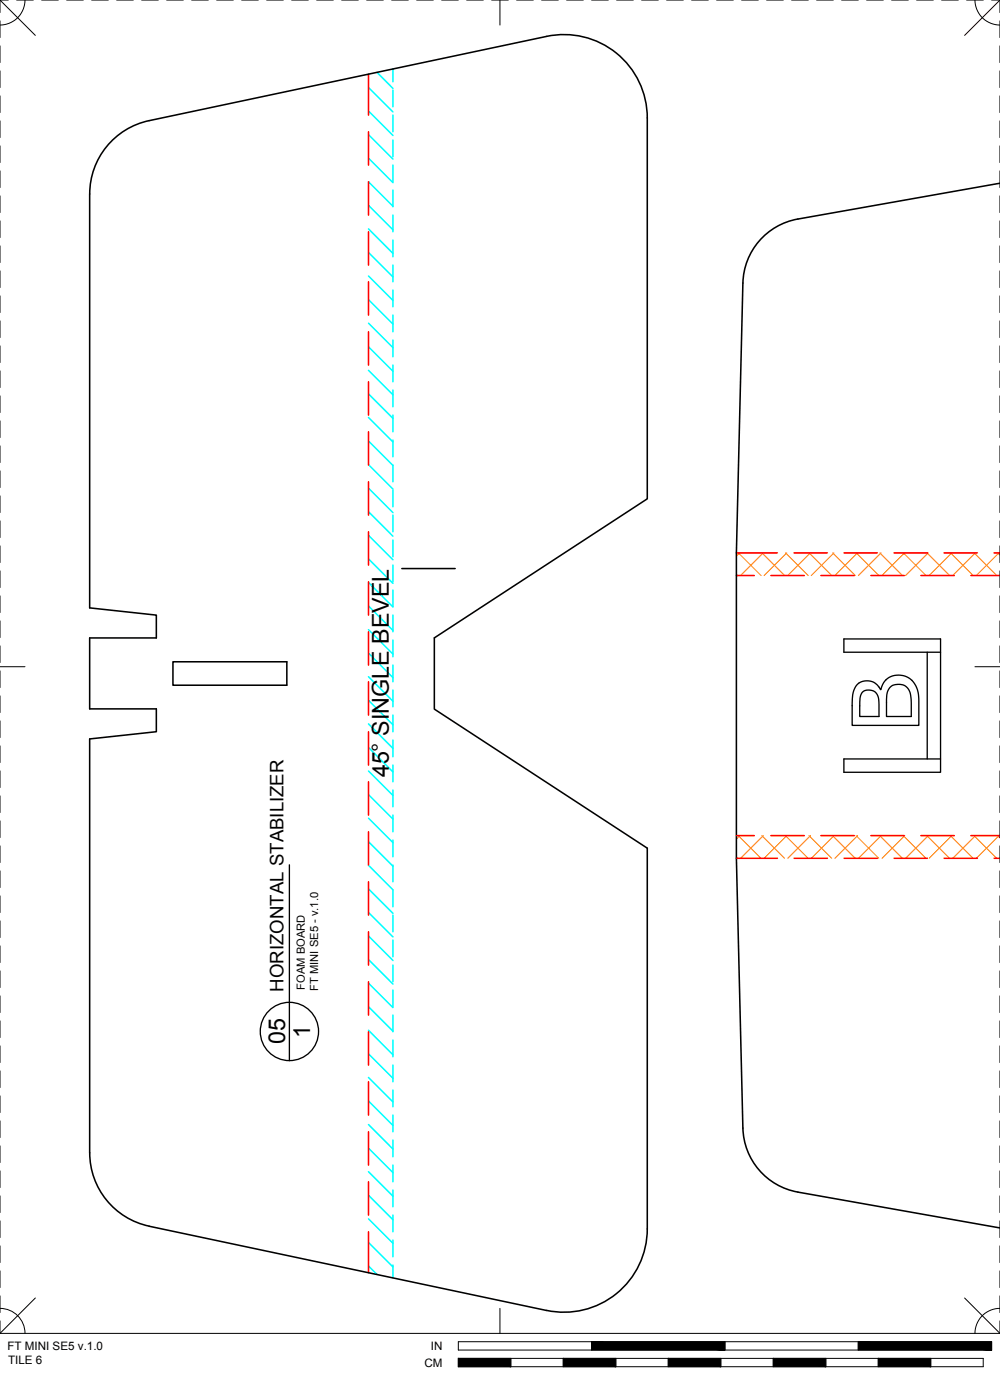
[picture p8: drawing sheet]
<svg xmlns="http://www.w3.org/2000/svg" width="190mm" height="267mm" viewBox="0 0 190 267" stroke-linecap="round" stroke-linejoin="round" font-family="sans-serif">
<!-- layer: 04 BEVEL -->
<g fill="none" stroke="#0ff" stroke-width=".3">
<path d="M70.2 16.7l4.7 4.6M71.8 13.8l3.1 3M74.9 13.1v2.5M74.9 17.2v3.1M70.2 39.1l4.7 4.7M70.2 34.6l4.7 4.7M70.2 30.1l4.7 4.7M70.2 25.6l4.7 4.7M70.2 21.2l4.7 4.6M74.9 21.9v3.2M74.9 26.7v3.2M74.9 31.5v3.1"/>
<path d="M74.9 36.2v3.2M70.2 57.1l4.7 4.6M70.2 52.6l4.7 4.6M70.2 48.1l4.7 4.7M70.2 43.6l4.7 4.7M74.9 41v3.2M74.9 45.7v3.2M74.9 50.5v3.2M74.9 55.3v3.1M70.2 79.5l4.7 4.7M70.2 75l4.7 4.7M70.2 70.5l4.7 4.7"/>
<path d="M70.2 66.1l4.7 4.6M70.2 61.6l4.7 4.6M74.9 60v3.2M74.9 64.8v3.2M74.9 69.6v3.1M74.9 74.3v3.2M74.9 79.1v3.2M70.2 97.5l4.7 4.7M70.2 93l4.7 4.7M70.2 88.5l4.7 4.7M70.2 84l4.7 4.7M74.9 83.8v3.2"/>
<path d="M74.9 88.6v3.2M74.9 93.4v3.1M74.9 98.1v3.2M70.2 119.9l4.7 4.7M70.2 115.4l4.7 4.7M70.2 111l4.7 4.6M70.2 106.5l4.7 4.6M70.2 102l4.7 4.6M74.9 102.9v3.2M74.9 107.7v3.1M74.9 112.4v3.2M74.9 117.2v3.2"/>
<path d="M70.2 137.9l4.7 4.7M70.2 133.4l4.7 4.7M70.2 128.9l4.7 4.7M70.2 124.4l4.7 4.7M74.9 121.9v3.2M74.9 126.7v3.2M74.9 131.5v3.1M74.9 136.2v3.2M70.2 155.9l4.7 4.6M70.2 151.4l4.7 4.6M70.2 146.9l4.7 4.6M70.2 142.4l4.7 4.6"/>
<path d="M74.9 141v3.2M74.9 145.8v3.1M74.9 150.5v3.2M74.9 155.3v3.2M70.2 178.3l4.7 4.7M70.2 173.8l4.7 4.7M70.2 169.3l4.7 4.7M70.2 164.8l4.7 4.7M70.2 160.3l4.7 4.7M74.9 160v3.2M74.9 164.8v3.2M74.9 169.6v3.1"/>
<path d="M74.9 174.3v3.2M74.9 179.1v3.2M70.2 196.3l4.7 4.6M70.2 191.8l4.7 4.6M70.2 187.3l4.7 4.6M70.2 182.8l4.7 4.7M74.9 183.9v3.1M74.9 188.6v3.2M74.9 193.4v3.2M74.9 198.1v3.2M70.2 218.7l4.7 4.7M70.2 214.2l4.7 4.7"/>
<path d="M70.2 209.7l4.7 4.7M70.2 205.3l4.7 4.6M70.2 200.8l4.7 4.6M74.9 202.9v3.2M74.9 207.7v3.1M74.9 212.4v3.2M74.9 217.2v3.2M70.2 236.7l4.7 4.6M70.2 232.2l4.7 4.7M70.2 227.7l4.7 4.7M70.2 223.2l4.7 4.7M74.9 222v3.1"/>
<path d="M74.9 226.7v3.2M74.9 231.5v3.2M74.9 236.2v3.2M70.2 241.2l1.6 1.6M74.9 241v2.4"/>
</g>
<!-- layer: 02 SCORE -->
<g fill="none" stroke="#f00" stroke-width=".3">
<path d="M70.2 14.1v7.8M70.2 25.1v6.4M70.2 34.6v6.4M70.2 44.2v6.3M70.2 53.7v6.3M70.2 63.2v6.4M70.2 72.7v6.4M70.2 82.3v6.3M70.2 91.8v6.3M70.2 101.3v6.4M70.2 110.8v6.4M140.3 109.6h3.4"/>
<path d="M140.4 105.3h7.7M146.9 109.6h6.3M151.3 105.3h6.3M156.4 109.6h6.3M160.8 105.3h6.3M165.9 109.6h6.4M170.3 105.3h6.4M175.4 109.6h6.4M179.8 105.3h6.4M185 109.6h5.5M189.4 105.3h1.1M70.2 120.4v6.3"/>
<path d="M70.2 129.9v6.3M70.2 139.4v6.4M70.2 148.9v6.4M70.2 158.5v6.3M140.3 159.2h3.4M146.9 159.2h6.3M156.4 159.2h6.3M165.9 159.2h6.4M175.4 159.2h6.4M185 159.2h5.5M70.2 168v6.3M70.2 177.5v6.4"/>
<path d="M140.4 163.5h7.7M151.3 163.5h6.3M160.8 163.5h6.3M170.3 163.5h6.4M179.8 163.5h6.4M189.4 163.5h1.1M70.2 187v6.4M70.2 196.6v6.3M70.2 206.1v6.3M70.2 215.6v6.4M70.2 225.1v6.4M70.2 234.7v7.8"/>
</g>
<!-- layer: 01 CUT -->
<path d="M104.1 6.9l-75.7 16.1M104.1 6.9a15.9 15.9 0 0 1 19.2 15.6M28.4 23a14.3 14.3 0 0 0-11.3 14v78.8l12.7 1.4v4.3h-12.7v13.5h12.7v4.4l-12.7 1.4v78.8a14.3 14.3 0 0 0 11.3 14M123.3 22.5v72.5l-40.6 26.5v13.6l40.6 26.5v72.5a15.9 15.9 0 0 1-19.2 15.5l-75.7-16M190.5 34.9l-38.5 6.8a12.7 12.7 0 0 0-10.5 12.2l-1.2 51.4v58.2l1.2 51.4a12.7 12.7 0 0 0 10.5 12.2l38.5 6.8M76.5 108.3h10.2M32.9 126.1h21.7v4.4h-21.7z" fill="none" stroke="#000" stroke-width=".3"/>
<!-- layer: 06 CAVITY -->
<g fill="none" stroke="#ff7f00" stroke-width=".2">
<path d="M140.3 109.4l.2 .2M140.7 105.3l4.3 4.3M140.9 105.3l-.6 .6M145.2 105.3l4.3 4.3M145.4 105.3l-4.3 4.3M149.6 105.3l4.4 4.3M149.9 105.3l-4.3 4.3M154.1 105.3l4.4 4.3M154.4 105.3l-4.3 4.3M158.6 105.3l4.3 4.3M158.9 105.3l-4.4 4.3M163.1 105.3l4.3 4.3"/>
<path d="M163.4 105.3l-4.4 4.3M167.6 105.3l4.3 4.3M167.8 105.3l-4.3 4.3M172.1 105.3l4.3 4.3M172.3 105.3l-4.3 4.3M176.6 105.3l4.3 4.3M176.8 105.3l-4.3 4.3M181.1 105.3l4.3 4.3M181.3 105.3l-4.3 4.3M185.6 105.3l4.3 4.3M185.8 105.3l-4.3 4.3M190.1 105.3l.4 .5"/>
<path d="M190.3 105.3l-4.3 4.3M190.5 109.6h.1M140.6 159.2l4.4 4.3M140.9 159.2l-.6 .6M145.1 159.2l4.3 4.3M145.4 159.2l-4.3 4.3M149.6 159.2l4.3 4.3M149.9 159.2l-4.3 4.3M154.1 159.2l4.3 4.3M154.4 159.2l-4.3 4.3M158.6 159.2l4.3 4.3M158.9 159.2l-4.3 4.3"/>
<path d="M163.1 159.2l4.3 4.3M163.4 159.2l-4.3 4.3M167.6 159.2l4.3 4.3M167.9 159.2l-4.4 4.3M172.1 159.2l4.3 4.3M172.4 159.2l-4.4 4.3M176.6 159.2l4.3 4.3M176.8 159.2l-4.3 4.3M181 159.2l4.4 4.3M181.3 159.2l-4.3 4.3M185.5 159.2l4.4 4.3M185.8 159.2l-4.3 4.3"/>
<path d="M190 159.2l.5 .4M190.3 159.2l-4.3 4.3M140.3 163.3l.2 .2M190.5 163.5h.1"/>
</g>
<!-- layer: 23 NOTES -->
<g fill="none" stroke="#000" stroke-width=".25">
<path d="M163.4 130.3a2.89 2.89 0 0 1 4.4 1.1 3.5 3.5 0 0 1 3.2-2.8 3.5 3.5 0 0 1 3.6 2.3l.3 1.1 .1 1.1v5.1h-12.7v-3.8a5.7 5.7 0 0 1 1.1-4.1zM164.2 131.9a1.92 1.92 0 0 1 2.2-.2 1.92 1.92 0 0 1 1 2v2.8h-3.6v-2.7a3.3 3.3 0 0 1 .4-1.9zM169.6 130.9a2.41 2.41 0 0 1 2.7-.3 2.41 2.41 0 0 1 1.3 2.5v3.4h-4.7v-3.6a2.88 2.88 0 0 1 .7-2zM176.6 124.2v20.4M179.2 124.2h-18.4v-2.5h18.4v25.4h-18.4v-2.5h18.4M55.1 164.8v37.3"/>
<circle cx="55.1" cy="196.5" r="5.6"/>
</g>
<!-- layer: 22 TILED -->
<g fill="#000" stroke="#000" stroke-width=".19">
<path d="M87.3 258.8l10 1.6v-1.6zM87.3 258.8l10 1.6h-10z"/>
<path d="M107.3 258.8l10 1.6v-1.6zM107.3 258.8l10 1.6h-10z"/>
<path d="M127.3 258.8l10 1.6v-1.6zM127.3 258.8l10 1.6h-10z"/>
<path d="M112.7 255.6l25.4 1.6v-1.6zM112.7 255.6l25.4 1.6h-25.4z"/>
<path d="M147.3 258.8l10 1.6v-1.6zM147.3 258.8l10 1.6h-10z"/>
<path d="M167.3 258.8l10 1.6v-1.6zM167.3 258.8l10 1.6h-10z"/>
<path d="M163.5 255.6l25.4 1.6v-1.6zM163.5 255.6l25.4 1.6h-25.4z"/>
</g>
<g fill="none" stroke="#000" stroke-width=".19">
<path d="M0 0h1.6M0 0v2.4M0 4v3.2M0 8.7v3.2M0 13.5v3.2M0 18.3v3.1M0 0l6.7 6.7M3.2 0h3.1M4.8 0a4.8 4.8 0 0 1-4.8 4.8M7.9 0h3.2M12.7 0h3.2M17.5 0h3.1"/>
<path d="M22.2 0h3.2M27 0h3.2M31.7 0h3.2M36.5 0h3.2M41.3 0h3.1M46 0h3.2M50.8 0h3.2M55.6 0h3.1M60.3 0h3.2M65.1 0h3.2M69.8 0h3.2M74.6 0h3.2"/>
<path d="M79.4 0h3.1M84.1 0h3.2M88.9 0h3.2M93.7 0h3.1M95.2 0v4.8M98.4 0h3.2M103.2 0h3.2M107.9 0h3.2M112.7 0h3.2M117.5 0h3.1M122.2 0h3.2M127 0h3.2"/>
<path d="M131.8 0h3.1M136.5 0h3.2M141.3 0h3.2M146 0h3.2M150.8 0h3.2M155.6 0h3.1M160.3 0h3.2M165.1 0h3.2M169.9 0h3.1M174.6 0h3.2M179.4 0h3.2M184.1 0h3.2"/>
<path d="M185.7 0a4.8 4.8 0 0 0 4.8 4.8M188.9 0h1.6M190.5 0v2.4M190.5 4v3.2M190.5 8.7v3.2M190.5 13.5v3.2M190.5 18.3v3.1M190.5 0l-6.7 6.7M0 23v3.2M0 27.8v3.2M0 32.6v3.1M0 37.3v3.2"/>
<path d="M190.5 23v3.2M190.5 27.8v3.2M190.5 32.6v3.1M190.5 37.3v3.2M0 42.1v3.2M0 46.8v3.2M0 51.6v3.2M0 56.4v3.1M190.5 42.1v3.2M190.5 46.8v3.2M190.5 51.6v3.2M190.5 56.4v3.1"/>
<path d="M0 61.1v3.2M0 65.9v3.2M0 70.7v3.1M0 75.4v3.2M190.5 61.1v3.2M190.5 65.9v3.2M190.5 70.7v3.1M190.5 75.4v3.2M0 80.2v3.2M0 84.9v3.2M0 89.7v3.2M0 94.5v3.1"/>
<path d="M0 99.2v3.2M190.5 80.2v3.2M190.5 84.9v3.2M190.5 89.7v3.2M190.5 94.5v3.1M190.5 99.2v3.2M0 104v3.2M0 108.8v3.1M0 113.5v3.2M0 118.3v3.2M190.5 104v3.2M190.5 108.8v3.1"/>
<path d="M190.5 113.5v3.2M190.5 118.3v3.2M0 127h4.8M0 123v3.2M0 127.8v3.2M0 132.6v3.1M0 137.3v3.2M185.7 127h4.8M190.5 123v3.2M190.5 127.8v3.2M190.5 132.6v3.1M190.5 137.3v3.2"/>
<path d="M0 142.1v3.2M0 146.9v3.1M0 151.6v3.2M0 156.4v3.2M190.5 142.1v3.2M190.5 146.9v3.1M190.5 151.6v3.2M190.5 156.4v3.2M0 161.1v3.2M0 165.9v3.2M0 170.7v3.1M0 175.4v3.2"/>
<path d="M190.5 161.1v3.2M190.5 165.9v3.2M190.5 170.7v3.1M190.5 175.4v3.2M0 180.2v3.2M0 185v3.1M0 189.7v3.2M0 194.5v3.2M0 199.2v3.2M190.5 180.2v3.2M190.5 185v3.1M190.5 189.7v3.2"/>
<path d="M190.5 194.5v3.2M190.5 199.2v3.2M0 204v3.2M0 208.8v3.1M0 213.5v3.2M0 218.3v3.2M190.5 204v3.2M190.5 208.8v3.1M190.5 213.5v3.2M190.5 218.3v3.2M0 223.1v3.1M0 227.8v3.2"/>
<path d="M0 232.6v3.2M0 237.3v3.2M190.5 223.1v3.1M190.5 227.8v3.2M190.5 232.6v3.2M190.5 237.3v3.2M0 242.1v3.2M0 246.9v3.1M0 251.6v2.4M0 254h190.5M0 249.2a4.8 4.8 0 0 1 4.8 4.8M6.7 247.3l-6.7 6.7"/>
<path d="M87.3 255.6h101.6v1.6h-101.6zM87.3 258.8h100v1.6h-100zM95.2 249.2v4.8M97.3 258.8v1.6M107.3 258.8v1.6M112.7 255.6v1.6M117.3 258.8v1.6M127.3 258.8v1.6M137.3 258.8v1.6M138.1 255.6v1.6M147.3 258.8v1.6M157.3 258.8v1.6"/>
<path d="M163.5 255.6v1.6M167.3 258.8v1.6M177.3 258.8v1.6M183.8 247.3l6.7 6.7M190.5 249.2a4.8 4.8 0 0 0-4.8 4.8M190.5 242.1v3.2M190.5 246.9v3.1M190.5 251.6v2.4"/>
</g>
<g font-size="4.4">
<text x="74.1" y="148.1" transform="rotate(-90 74.1 148.1)">45° SINGLE BEVEL</text>
<text x="59.1" y="197.7" transform="rotate(-90 59.1 197.7)">1</text>
<text x="54.3" y="199" transform="rotate(-90 54.3 199)">05</text>
</g>
<text font-size="3.5" x="54" y="188.9" transform="rotate(-90 54 188.9)">HORIZONTAL STABILIZER</text>
<g font-size="2.2">
<text x="1.4" y="257.2">FT MINI SE5 v.1.0</text>
<text x="82.1" y="257.2">IN</text>
<text x="1.5" y="259.9">TILE 6</text>
<text x="80.8" y="260.4">CM</text>
</g>
<g font-size="2.1">
<text x="58" y="188.6" transform="rotate(-90 58 188.6)">FOAM BOARD</text>
<text x="60.6" y="188.7" transform="rotate(-90 60.6 188.7)">FT MINI SE5 - v.1.0</text>
</g>
</svg>
